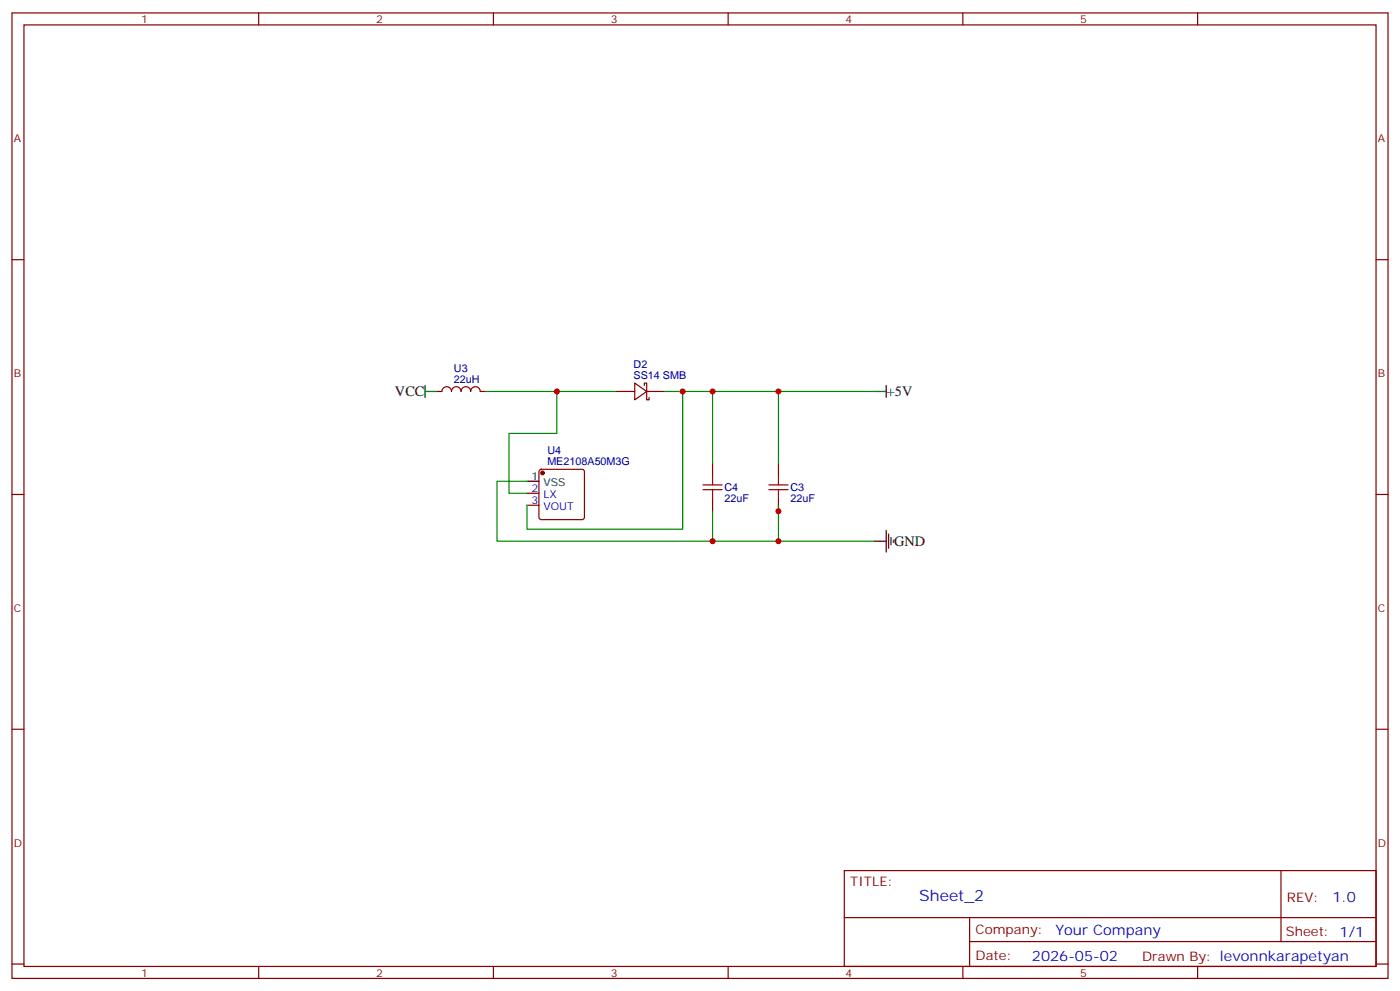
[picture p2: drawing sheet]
<svg xmlns="http://www.w3.org/2000/svg" width="412mm" height="292mm" viewBox="0 0 412 292" stroke-linecap="round" stroke-linejoin="round" font-family="sans-serif">
<g fill="none" stroke="#870000" stroke-width=".35">
<path d="M3.5 3.8h405.4v284.3h-405.4zM7.1 7.3h398.2v277.3h-398.2zM76.2 3.8v3.5M145.3 3.8v3.5M214.5 3.8v3.5M283.6 3.8v3.5M352.8 3.8v3.5M3.5 76.5h3.6M405.3 76.5h3.6M128.8 115.3h1.4M130.2 115.3a1.41 1.41 0 0 1 1.4-1.4 1.41 1.41 0 0 1 1.4 1.4M133 115.3a1.41 1.41 0 0 1 1.4-1.4 1.41 1.41 0 0 1 1.4 1.4"/>
<path d="M135.8 115.3a1.41 1.41 0 0 1 1.4-1.4 1.41 1.41 0 0 1 1.4 1.4M138.6 115.3a1.41 1.41 0 0 1 1.5-1.4 1.41 1.41 0 0 1 1.4 1.4h1.4M181.7 115.3h5.3M187 112.8l3.5 2.5-3.5 2.5zM189.8 113.5v-.7h.7v5h.7v-.7M190.5 115.3h5.3M159 138.4l.5-.2h11.9l.5 .2 .3 .5v13.4l-.3 .5-.5 .2h-11.9l-.5-.2-.3-.5v-13.4zM209.9 136.5v3.5M229.3 136.5v3.5M3.5 145.6h3.6M155.2 145.3h3.5M155.2 148.8h3.5"/>
<path d="M209.9 147v3.6M229.3 147v3.6M405.3 145.6h3.6M3.5 214.8h3.6M405.3 214.8h3.6M248.7 256.4h156.6v28.2h-156.6zM377.3 256.4v20.9M248.7 270.2h156.5M285.6 277.3h119.6M285.6 270.2v14.2M3.5 283.9h3.6M76.2 284.6v3.5"/>
<path d="M145.3 284.6v3.5M214.5 284.6v3.5M283.6 284.6v3.5M352.8 284.6v3.5M405.3 283.9h3.6"/>
</g>
<path d="M142.9 115.3h38.8M164 115.3v12.3h-14.1v17.7h5.3M195.8 115.3h14.1v21.2M201.1 115.3v40.6h-45.9v-7.1M209.9 115.3h19.4v21.2M229.3 115.3h28.2M155.2 141.7h-8.8v17.7h63.5M229.3 148.8v10.6h-19.4v-8.8M229.3 159.4h28.2" fill="none" stroke="#008700" stroke-width=".35"/>
<path d="M209.9 140v2.8M229.3 140v2.8M207.1 144.2h5.6M207.1 142.8h5.6M209.9 144.2v2.8M226.5 144.2h5.6M226.5 142.8h5.6M229.3 144.2v2.8" fill="none" stroke="#a10000" stroke-width=".35"/>
<circle cx="159.8" cy="139.3" r=".53" fill="#870000" stroke="#870000" stroke-width=".35"/>
<path d="M125.2 115.3h3.6M125.2 113.5v3.6M257.5 115.3h3.6M261.1 113.5v3.6M155.2 141.7h3.5M257.5 159.4h3.6M261.1 156.2v6.4M261.8 157.3v4.2M262.5 158.3v2.1M263.2 159v.7" fill="none" stroke="#000" stroke-width=".35"/>
<g fill="#c00">
<circle cx="229.3" cy="150.6" r=".88"/>
<circle cx="209.9" cy="159.4" r=".88"/>
<circle cx="229.3" cy="159.4" r=".88"/>
<circle cx="164" cy="115.3" r=".88"/>
<circle cx="209.9" cy="115.3" r=".88"/>
<circle cx="229.3" cy="115.3" r=".88"/>
<circle cx="201.1" cy="115.3" r=".88"/>
</g>
<text font-size="4.6" fill="#00f" x="270.8" y="265.4">Sheet_2</text>
<g font-size="4.2">
<text x="116.4" y="116.7">VCC</text>
<text x="261.2" y="116.7">+5V</text>
<text x="263.3" y="160.8">GND</text>
</g>
<g font-size="4.2" fill="#00f">
<text x="392.5" y="265.7">1.0</text>
<text x="310.9" y="275.2">Your Company</text>
<text x="304" y="283">2026-05-02</text>
</g>
<g font-size="3.9" fill="#800">
<text x="250.5" y="261">TITLE:</text>
<text x="379.1" y="265.7">REV:</text>
<text x="287.4" y="275.2">Company:</text>
<text x="378.7" y="275.8">Sheet: 1/1</text>
<text x="287.4" y="282.9">Date:</text>
<text x="336.4" y="282.9">Drawn By: levonnkarapetyan</text>
</g>
<g font-size="3.2" fill="#800">
<text x="41.6" y="6.8">1</text>
<text x="110.8" y="6.8">2</text>
<text x="179.9" y="6.8">3</text>
<text x="249.1" y="6.8">4</text>
<text x="318.2" y="6.8">5</text>
<text x="4.1" y="41.9">A</text>
<text x="405.9" y="41.9">A</text>
<text x="4.1" y="111.1">B</text>
<text x="405.9" y="111.1">B</text>
<text x="4.1" y="180.2">C</text>
<text x="405.9" y="180.2">C</text>
<text x="4.1" y="249.3">D</text>
<text x="405.9" y="249.3">D</text>
<text x="41.6" y="287.6">1</text>
<text x="110.8" y="287.6">2</text>
<text x="179.9" y="287.6">3</text>
<text x="249.1" y="287.6">4</text>
<text x="318.2" y="287.6">5</text>
</g>
<g font-size="3.2" fill="#000080">
<text x="133.7" y="112.8">22uH</text>
<text x="133.7" y="109.6">U3</text>
<text x="186.6" y="111.8">SS14 SMB</text>
<text x="186.6" y="108.5">D2</text>
<text x="161.2" y="137">ME2108A50M3G</text>
<text x="161.2" y="133.7">U4</text>
<text x="213.4" y="147.8">22uF</text>
<text x="213.4" y="144.6">C4</text>
<text x="232.8" y="147.8">22uF</text>
<text x="232.8" y="144.6">C3</text>
</g>
<g font-size="3.2">
<text x="156.6" y="141.4">1</text>
<text x="160.1" y="143.2">VSS</text>
</g>
<g font-size="3.2" fill="#00f">
<text x="156.6" y="144.9">2</text>
<text x="156.6" y="148.4">3</text>
<text x="160.1" y="146.7">LX</text>
<text x="160.1" y="150.2">VOUT</text>
</g>
</svg>
